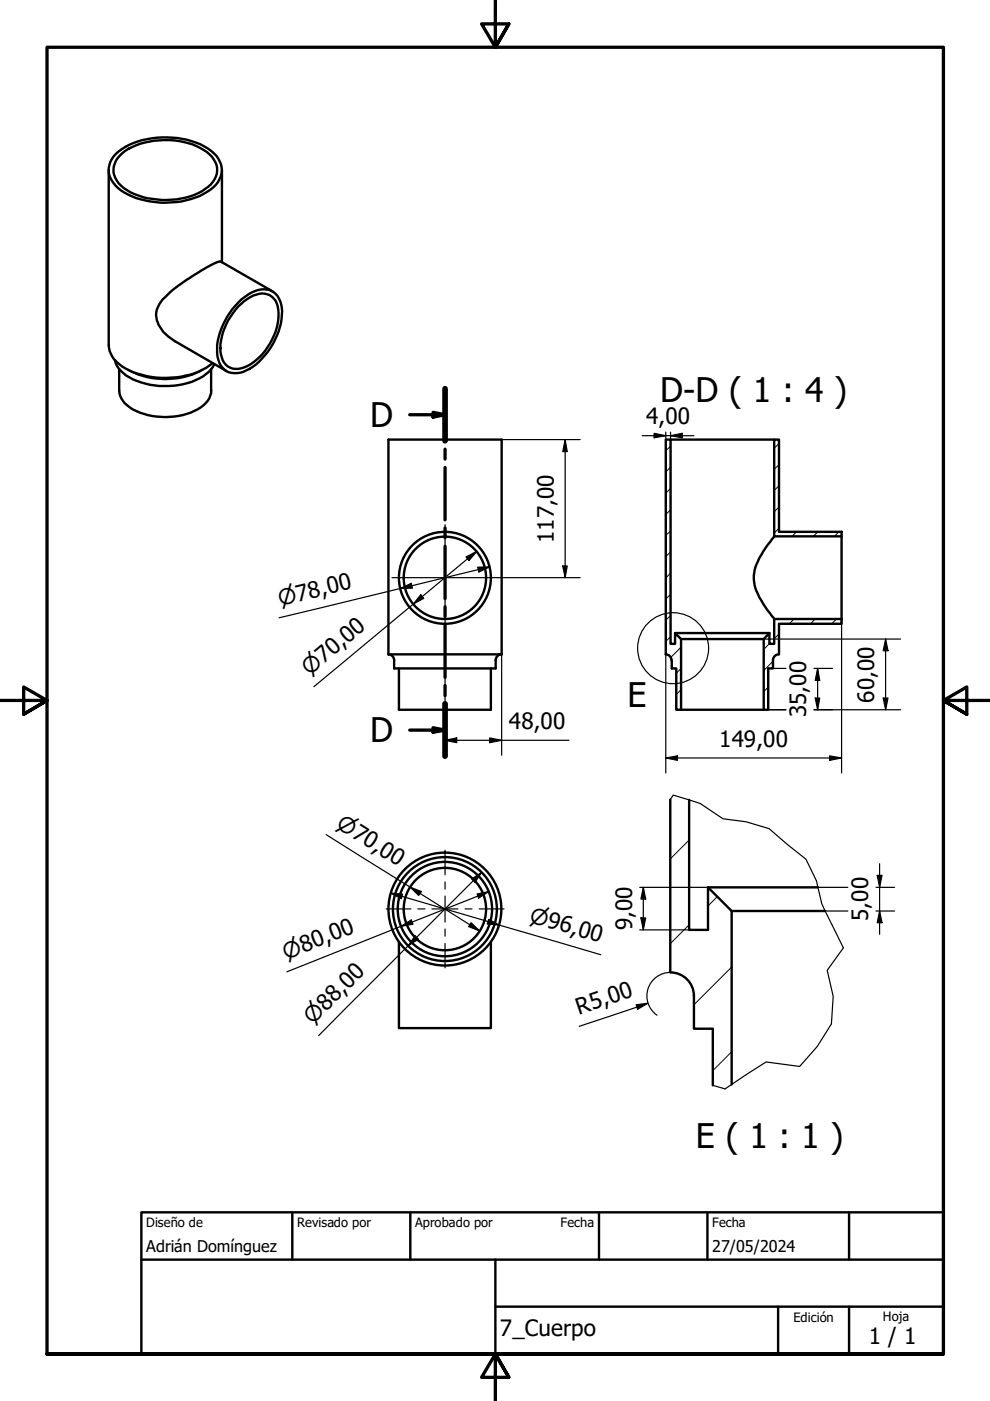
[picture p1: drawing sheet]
<svg xmlns="http://www.w3.org/2000/svg" width="210mm" height="297mm" viewBox="0 0 210 297" stroke-linecap="round" stroke-linejoin="round" font-family="sans-serif">
<!-- layer: Sombreado (ISO) -->
<g fill="none" stroke="#000" stroke-width=".21">
<path d="M142.2 99l-1 1.1M142.2 94.6l-1 1M165.2 94l-1.1 1M165.2 98.5l-1.1 1M142.2 117l-1 1M142.2 112.6l-1 .9M142.2 108.1l-1 1M142.2 103.6l-1 1M165.2 107.5l-1.1 1M165.2 112l-1.1 1M165.2 103l-1.1 1M168.9 112.8l-1 .9"/>
<path d="M173.4 112.8l-1 .9M177.9 112.8l-1 .9M142.2 135l-1 1M142.2 130.5l-1 1M142.2 126l-1 1M142.2 121.5l-1 1M144.4 137.2l-2.2 2.2M163.1 136.4l-1.2 1.3M165.2 134.4l-1.1 1M168.3 131.2l-.9 1.1M172.8 131.2l-1 1.1M177.4 131.2l-1.1 1.1"/>
<path d="M144.4 146.2l-1 1M144.4 141.7l-1 1M162.9 150.2l-.3 .3M162.9 145.7l-1 1M163.9 140.2l-2 2M146.1 178.1l-4 4M146.1 196.1l-4 4M152.1 190.1l-2 2M155.1 205l-8 8M155.1 223l-4 4"/>
</g>
<!-- layer: Visible (ISO) -->
<g fill="none" stroke="#000" stroke-width=".51">
<path d="M23.1 36.1v37.1a6 6 0 0 0 3.6 5 18.7 18.7 0 0 0 17.1-.2l1.3-1M24.6 32.6a16.4 16.4 0 0 1 13-3.3 12.3 12.3 0 0 1 8.7 4.3 4.5 4.5 0 0 1-1.1 6.1 16.4 16.4 0 0 1-12.2 3.1 13.6 13.6 0 0 1-8.6-3.5 4.5 4.5 0 0 1 .2-6.7zM25.9 32.5a15.8 15.8 0 0 1 12-2.6 11.1 11.1 0 0 1 7.4 3.9 4.1 4.1 0 0 1-1.2 5.8 15.2 15.2 0 0 1-11.9 2.5 10.3 10.3 0 0 1-7.4-3.8 4.2 4.2 0 0 1 1.1-5.8zM47.1 36.1v19.5M24.4 76.4a6.3 6.3 0 0 0 3.8 4 16.9 16.9 0 0 0 14.9-.6l.6-.5a5.7 5.7 0 0 0 1.8-2.1M25.3 78.3v4.5a5.2 5.2 0 0 0 3.5 4.3 15.1 15.1 0 0 0 13.8-.8l.6-.4a3.9 3.9 0 0 0 1.6-3.1v-4.5M50.5 65a7.4 7.4 0 0 1 5.7-2.7 3.7 3.7 0 0 1 2.9 4 13 13 0 0 1-7.3 11.6 3.4 3.4 0 0 1-4.9-2.7 12.2 12.2 0 0 1 3-9.5zM50.5 64.1a7.7 7.7 0 0 1 6-2.7 3.9 3.9 0 0 1 3.3 3.9 15.1 15.1 0 0 1-6.9 12.9 5.1 5.1 0 0 1-5 .5 5.1 5.1 0 0 1-1.9-4.7 15.3 15.3 0 0 1 4.5-9.9zM57.8 61.8l-10.9-6.3a6 6 0 0 0-3.1 1.2 44.7 44.7 0 0 0-9.3 6.7 4.9 4.9 0 0 0 .1 6.9l1 1 1.5 1.1 10.9 6.3M82.4 93.2h24v45.5h-24zM142.2 93.2h21.9M164.1 93.2h1.1v19.6h13.2v.9h-14.3z"/>
<path d="M164.1 113.7v.1a20.4 20.4 0 0 0-4.1 7.3 8.2 8.2 0 0 0 1.4 6.2l1.2 1.8 1.5 2.1M178.4 113.7v17.5M82.3 138.7a1.24 1.24 0 0 1 1.3 1.3v1.7h21.5v-1.7a1.24 1.24 0 0 1 1.2-1.3M142.4 140a1.24 1.24 0 0 0-1.2-1.3v-45.5h1v43.3h.9v-2.3l1.3 1.3v15h-1v-8.8h-1v-1.7M143.1 134.2h20M144.4 135.5h17.5M165.2 138.7v-6.4h13.2v-1.1h-14.3v5.3h-1v-2.3l-1.2 1.3v15h1v-8.8h1v-1.7a1.24 1.24 0 0 1 1.2-1.3M84.6 141.7v8.8h19.5v-8.8M144.4 150.5h17.5M142.1 169.5v36.6M146.1 169.6v27.6h4v-9.1l5 5.1v36.7M84.6 199.8v18.2h19.5v-18.2"/>
<path d="M150.1 188.1h23.3M155.1 193.2h19.8M142.1 206.2a5 5 0 0 1 5 5M147.1 211.1v7h4v12"/>
<circle cx="94.3" cy="122.5" r="9.7"/>
<circle cx="94.3" cy="122.5" r="8.7"/>
<circle cx="94.3" cy="192.7" r="12"/>
<circle cx="94.3" cy="192.7" r="10"/>
<circle cx="94.3" cy="192.7" r="11"/>
<circle cx="94.3" cy="192.7" r="8.7"/>
</g>
<!-- layer: Visible fina (ISO) -->
<path d="M27.1 78.3a16.3 16.3 0 0 0 16 0" fill="none" stroke="#000" stroke-width=".38"/>
<path d="M142.1 169.5l.6-.9 5.8 1.8 4.8 3.2 4.9 .6 4.9 1.5 3.8 3.3 4 3.2 2.2 4.5 1.1 4.9 4.6 9.4-3.4 4.7 1.3 5.6-.4 5.8-3 4.8-3.8 4.2-7.1-.9-8.7 5.7-2.6-.8" fill="none" stroke="#000" stroke-width=".25"/>
<g fill="none" stroke="#000" stroke-width=".7">
<path d="M86.9 87.9h7.5M91.8 87.4l2.6 .5-2.6 .5zM94.4 82.4v11.1M94.4 95.2v2.1M94.4 99.1v11.1M94.4 111.9v2.1M94.4 115.8v11.1M94.4 128.6v2.1M94.4 132.5v11.1M86.9 154.8h7.5M91.8 154.3l2.6 .5-2.6 .4zM94.4 145.3v2.2"/>
<path d="M94.4 149.2v11.1"/>
</g>
<path d="M94.4 82.4v11.1M94.4 149.2v11.1" fill="none" stroke="#000" stroke-width="1.2"/>
<path d="M91.8 87.4l2.6 .5-2.6 .5zM91.8 154.3l2.6 .5-2.6 .4z" fill="#000"/>
<!-- layer: Contorno de detalle (ISO) -->
<circle cx="142.7" cy="137.4" r="7.5" fill="none" stroke="#000" stroke-width=".25"/>
<!-- layer: Borde (ISO) -->
<path d="M105 0v10l-2.9-4.9h5.8l-2.9 4.9 2.9-4.9M0 148.5h10l-5-2.8v5.7l5-2.9-5 2.9M210 148.5h-10l5-2.8v5.7l-5-2.9 5 2.9M10 287.1v-277.1h190v277.1h-190h190M107.9 292l-2.9-4.9 2.9 4.9h-5.8l2.9-4.9v9.9" fill="none" stroke="#000" stroke-width=".7"/>
<path d="M30 257h170v30.1h-170zM62 257v10.1M87 257v10.1M127 257v10.1M150 257v10.1M180 257v10.1M30 267.1h170M105 277h95M105 267.1v20M165 277v10.1M180 277v10.1" fill="none" stroke="#000" stroke-width=".51"/>
<!-- layer: Marca de centro (ISO) -->
<path d="M94.4 111.2v22.5M83.1 122.5h22.5M81.9 192.7h5.2M88.6 192.7h1.5M91.6 192.7h5.5M94.4 180.3v5.2M94.4 187v1.5M94.4 190v5.5M94.4 197v1.5M98.6 192.7h1.5M101.6 192.7h5.3M94.4 200v5.2" fill="none" stroke="#000" stroke-width=".25"/>
<!-- layer: Cota (ISO) -->
<g fill="none" stroke="#000" stroke-width=".25">
<path d="M106.4 93.2h16.6M119.8 93.2l.5 2.5h-1zM119.8 93.2v29.3M136.1 92.4h11M138.7 91.9l2.5 .5-2.5 .4zM141.2 91.6v1.6M142.2 92.4l2.5-.5v.9zM142.2 91.6v1.6M98.8 118.1l2.3-1.2-1.7 2zM101.1 116.9l-34.6 28.7M84.9 124.8l2.3-1.1 .2 1zM89.2 126.1l.7 .8-2.3 1.2z"/>
<path d="M94.4 133.7v26.4M101.3 120.3l2.5-.1-2.3 1.1zM103.8 120.2l-44.6 10.8M105.6 122.5h17.4M106.4 138.7v21.4M119.3 120h1l-.5 2.5zM141.2 138.7v25.2M161.9 135.5h29M178.4 131.2v32.7M187.8 135.5l.5 2.5h-1zM187.8 135.5v15M94.4 157l2.4-.6v1.1z"/>
<path d="M94.4 157h26.2M103.8 156.4l2.6 .6-2.6 .5zM162.9 150.5h3.7M163.9 141.7h2.7M172.6 141.7h3.9M172.6 150.5h18.3M172.8 148h1l-.4 2.5zM173.4 141.7l.4 2.6h-1zM173.4 141.7v8.8M187.3 148h1l-.5 2.5zM69.2 177l32.5 20.4M141.2 160.7l2.4-.4v.9z"/>
<path d="M141.2 160.7h37.2M175.9 160.3l2.5 .4-2.5 .5zM82.8 189.3l2.5 .3-.2 .9zM82.8 189.3l44.6 13.1M85 196.4l2.2-1.3 .4 .8zM86.9 188.1l2.4 .9-.5 .9zM88 198.4l.7 .7-2.1 1.4zM99.9 195.6l1.8 1.8-2.3-.9zM100 186.4l2.1-1.4-1.4 2.1zM101.2 189.5l2.4-.5-2.1 1.4zM102.1 185l-34.5 34.6M103.6 189l-42.8 17"/>
<path d="M103.6 194.9l2.3 1.2-2.6-.2zM135.6 197.2h14.5M135.6 188.1h14.5M135.9 194.6h1l-.5 2.6zM136.4 188.1l.5 2.5h-1zM136.4 188.1v9.1M173.4 188.1h6.4M174.9 193.2h4.9M185.7 188.1h4M185.7 193.2h4M186 185.6h1l-.5 2.5zM186.5 193.2l.5 2.4h-1z"/>
<path d="M186.5 183.1v15M134.9 213l2.5-.3-2.2 1.3zM137.4 212.7l-14.6 4.9M142.1 206.2a5 5 0 0 0-4.7 3.5 5 5 0 0 0 1.9 5.5"/>
</g>
<g fill="#000">
<path d="M119.8 93.2l.5 2.5h-1zM138.7 91.9l2.5 .5-2.5 .4zM142.2 92.4l2.5-.5v.9zM98.8 118.1l2.3-1.2-1.7 2zM84.9 124.8l2.3-1.1 .2 1zM89.2 126.1l.7 .8-2.3 1.2zM101.3 120.3l2.5-.1-2.3 1.1zM119.3 120h1l-.5 2.5zM187.8 135.5l.5 2.5h-1zM94.4 157l2.4-.6v1.1zM103.8 156.4l2.6 .6-2.6 .5zM172.8 148h1l-.4 2.5z"/>
<path d="M173.4 141.7l.4 2.6h-1zM187.3 148h1l-.5 2.5zM141.2 160.7l2.4-.4v.9zM175.9 160.3l2.5 .4-2.5 .5zM82.8 189.3l2.5 .3-.2 .9zM85 196.4l2.2-1.3 .4 .8zM88 198.4l.7 .7-2.1 1.4zM86.9 188.1l2.4 .9-.5 .9zM99.9 195.6l1.8 1.8-2.3-.9zM100 186.4l2.1-1.4-1.4 2.1zM101.2 189.5l2.4-.5-2.1 1.4zM103.6 194.9l2.3 1.2-2.6-.2z"/>
<path d="M135.9 194.6h1l-.5 2.6zM136.4 188.1l.5 2.5h-1zM186 185.6h1l-.5 2.5zM186.5 193.2l.5 2.4h-1zM134.9 213l2.5-.3-2.2 1.3z"/>
</g>
<g font-size="7.2">
<text x="140" y="85.3">D-D ( 1 : 4 )</text>
<text x="78.5" y="90.5">D</text>
<text x="133" y="149.9">E</text>
<text x="78.5" y="157.4">D</text>
<text x="147.5" y="243.3">E ( 1 : 1 )</text>
</g>
<g font-size="4.8">
<text x="137" y="90">4,00</text>
<text x="117.4" y="115.2" transform="rotate(-90 117.4 115.2)">117,00</text>
<text x="185.4" y="149" transform="rotate(-90 185.4 149)">60,00</text>
<text x="107.9" y="154.5">48,00</text>
<text x="170.9" y="152.1" transform="rotate(-90 170.9 152.1)">35,00</text>
<text x="152.5" y="158.4">149,00</text>
<text x="134" y="197.3" transform="rotate(-90 134 197.3)">9,00</text>
<text x="184.1" y="195.3" transform="rotate(-90 184.1 195.3)">5,00</text>
<text x="122.7" y="215.1" transform="rotate(-19 122.7 215.1)">R5,00</text>
<text x="106" y="283.3">7_Cuerpo</text>
<text x="184.2" y="285">1 / 1</text>
</g>
<g font-size="4.6">
<text x="59.4" y="128.5" transform="rotate(-14 59.4 128.5)">⌀78,00</text>
<text x="65.6" y="143.3" transform="rotate(-40 65.6 143.3)">⌀70,00</text>
<text x="71.1" y="175.3" transform="rotate(32 71.1 175.3)">⌀70,00</text>
<text x="112.1" y="195.4" transform="rotate(16 112.1 195.4)">⌀96,00</text>
<text x="60.6" y="203.5" transform="rotate(-22 60.6 203.5)">⌀80,00</text>
<text x="66.4" y="217.3" transform="rotate(-45 66.4 217.3)">⌀88,00</text>
</g>
<g font-size="3.4">
<text x="31" y="265.4">Adrián Domínguez</text>
<text x="151" y="265.5">27/05/2024</text>
</g>
<g font-size="2.7">
<text x="31" y="260.2">Diseño de</text>
<text x="63" y="260.1">Revisado por</text>
<text x="88" y="260.1">Aprobado por</text>
<text x="118.9" y="260.1">Fecha</text>
<text x="151" y="260.1">Fecha</text>
<text x="168.2" y="280.3">Edición</text>
<text x="187.2" y="280">Hoja</text>
</g>
</svg>
